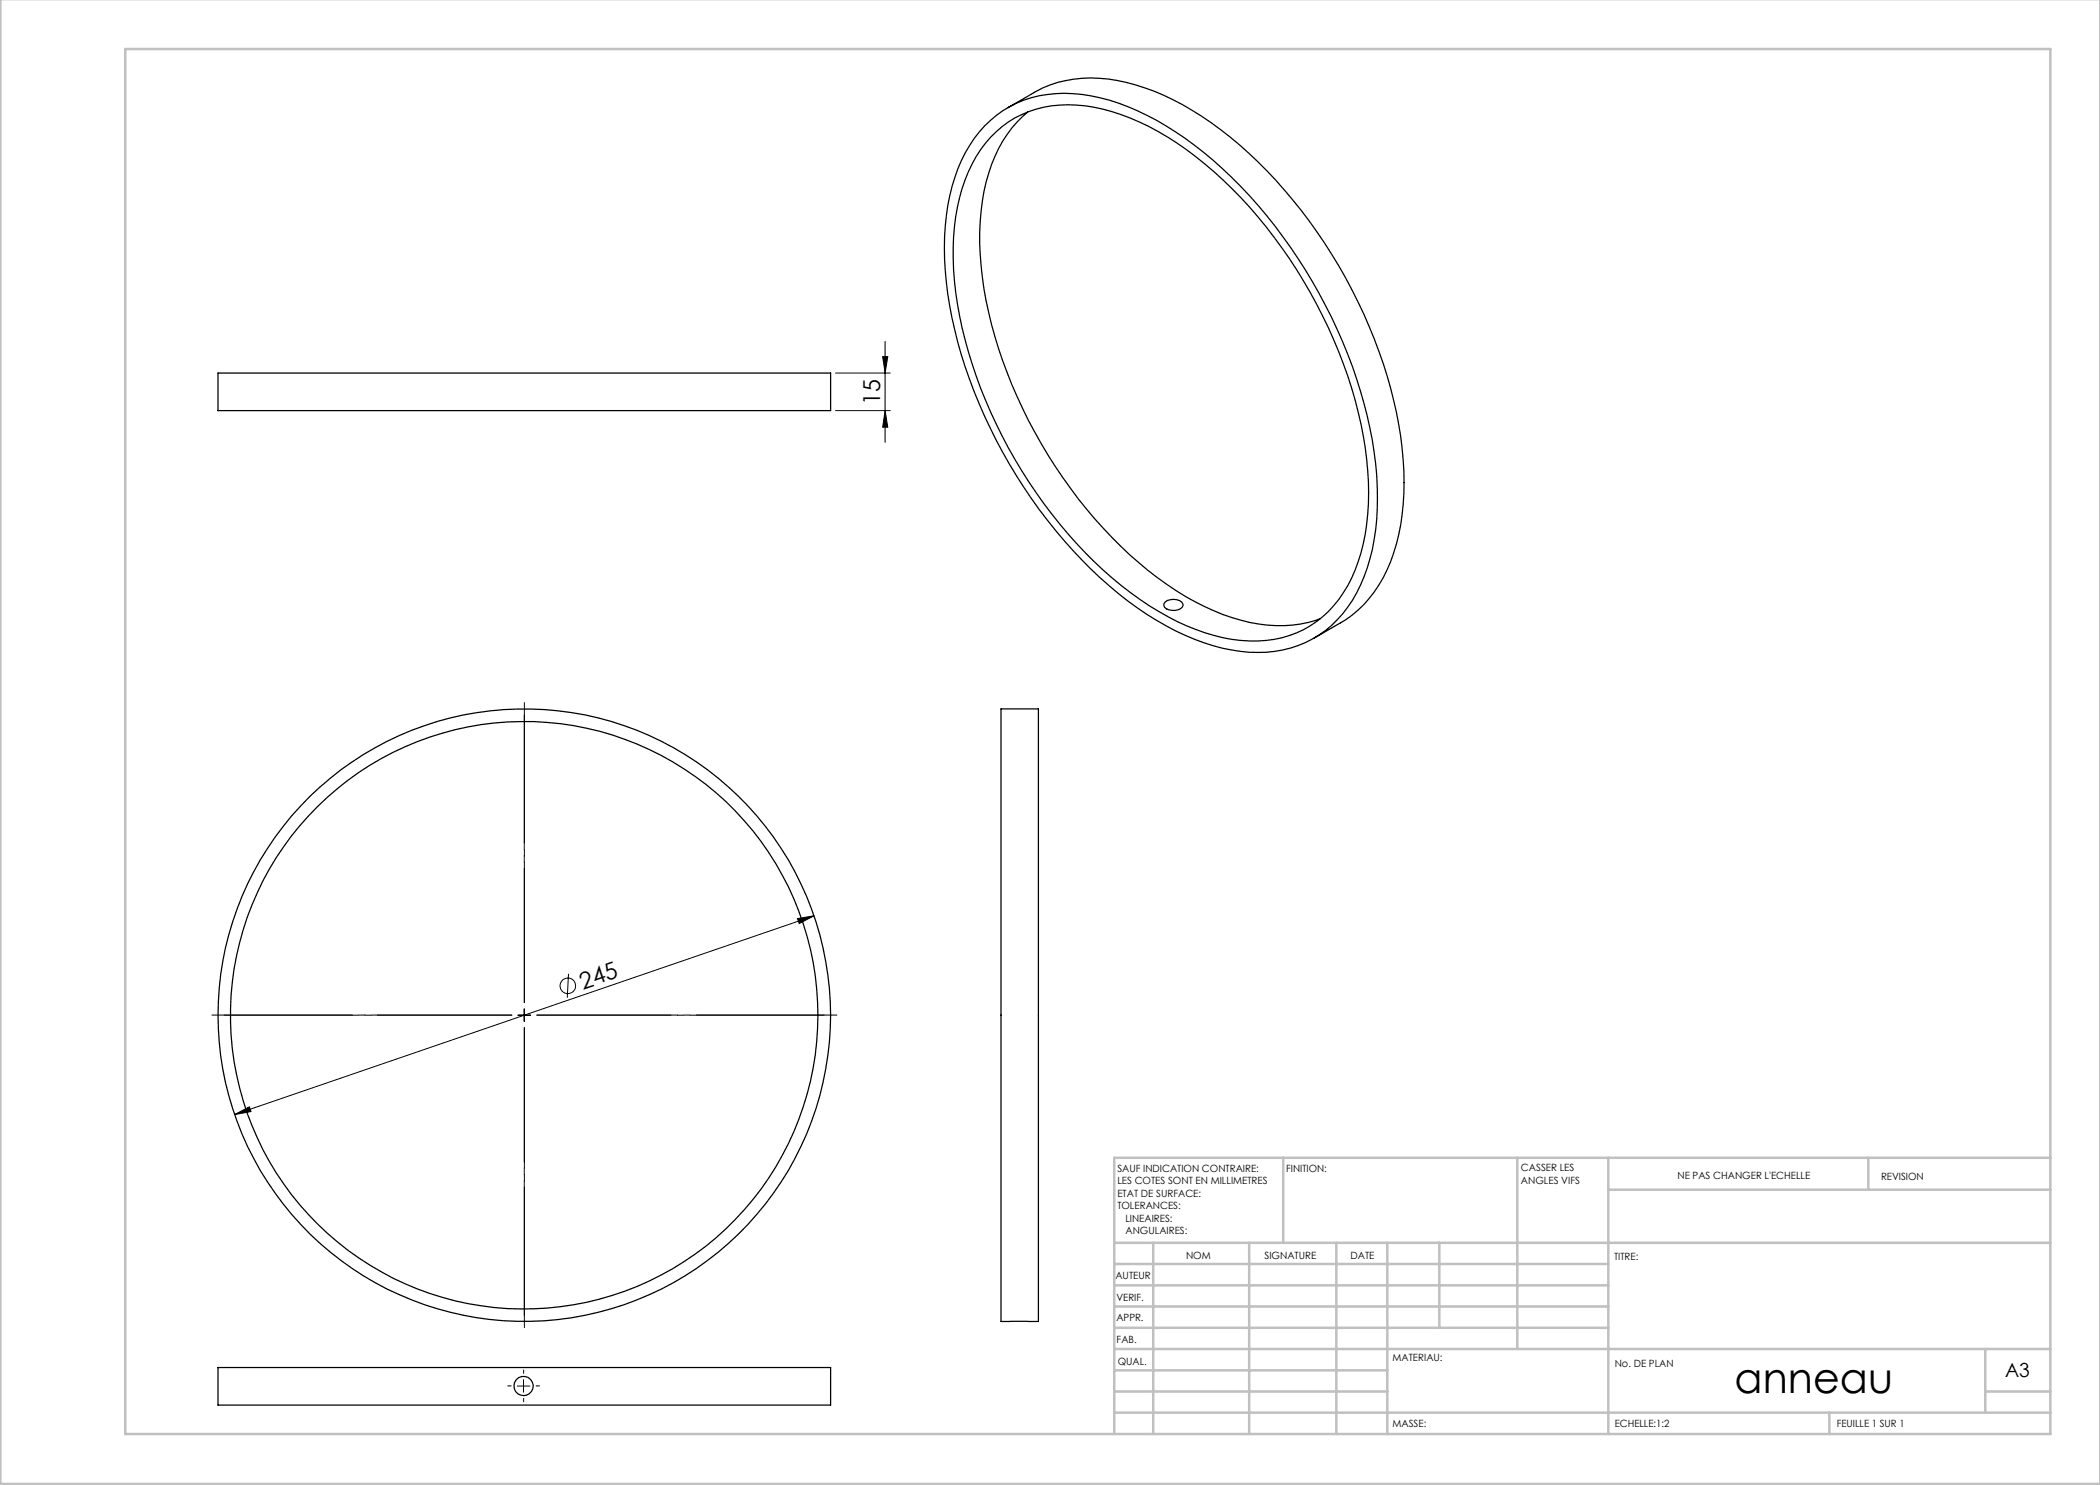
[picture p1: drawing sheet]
<svg xmlns="http://www.w3.org/2000/svg" width="420mm" height="297mm" viewBox="0 0 420 297" stroke-linecap="round" stroke-linejoin="round" font-family="sans-serif">
<g fill="none" stroke="#000" stroke-width=".2">
<path d="M167.1 74.6h10.9M176.5 71.3h1.1l-.6 3.3zM177 68.3v20.2M167.1 82.1h10.9M177 82.1l.6 3.3h-1.1zM113.7 194.8l-.2 4.8M159.5 183.7l3.3-.5-3 1.5zM162.8 183.2l-115.9 39.7M103.6 203.1h2.5M103.6 203h2.5M104.8 201.8v2.5M46.9 222.9l3-1.5 .3 .9z"/>
<path d="M103.5 277.2h2.5M104.7 275.9v2.5"/>
<circle cx="113.6" cy="197.2" r="1.55"/>
</g>
<path d="M102.4 203h-60M104.9 200.5v-60M104.9 205.5v60M107.4 203h60" fill="none" stroke="#000" stroke-width=".2" stroke-dasharray="30.5 1.3 1.3 1.3" stroke-dashoffset="2.4"/>
<path d="M102.4 203h-57.5M104.9 200.5v-57.5M104.9 205.5v57.5M107.4 203h57.5" fill="none" stroke="#000" stroke-width=".2" stroke-dasharray="30.5 1.3 1.3 1.3" stroke-dashoffset="3.6"/>
<path d="M102.2 277.2h-.6M104.7 274.7v-.7M104.7 279.7v.7M107.2 277.2h.7" fill="none" stroke="#000" stroke-width=".2" stroke-dasharray="30.5 1.3 1.3 1.3"/>
<g fill="none" stroke="#c0c0c0" stroke-width=".5">
<path d="M.1 -.1v296.9h419.9M25 9.8h385.1v277h-385.1zM256.6 231.6v17M303.5 231.6v38.2M321.7 231.6v55.2M321.7 237.9h88.4M373.7 231.6v6.3M410.1 231.6h-187.3v55.2M222.8 248.6h187.3M222.8 257.1h98.9M222.8 252.8h98.9M230.6 248.6v38.2"/>
<path d="M249.8 248.6v38.2M267.3 248.6v38.2M277.5 248.6v38.2M287.9 248.6v17M222.8 265.6h98.9M222.8 261.3h98.9M222.8 278.3h54.7M222.8 274.1h54.7M222.8 269.8h187.3M397.1 278.3h13M397.1 269.8v12.7M222.8 282.5h187.3"/>
<path d="M365.9 282.5v4.3"/>
</g>
<g fill="#000">
<path d="M176.5 71.3h1.1l-.6 3.3zM177 82.1l.6 3.3h-1.1z"/>
<path d="M46.9 222.9l3.3-.6-.3-.9zM159.5 183.7l.3 1 3-1.5z"/>
</g>
<g fill="none" stroke="#000" stroke-width=".25">
<path d="M196.9 25.2a21.6 21.6 0 0 1 17.6-6.5 40.9 40.9 0 0 1 18.7 6.4 85.5 85.5 0 0 1 26.4 26.6 96.7 96.7 0 0 1 15.5 41 48.4 48.4 0 0 1-2.3 22.7 22.6 22.6 0 0 1-14.7 14.2 28.6 28.6 0 0 1-17.3-1.1 62.3 62.3 0 0 1-22.7-14.8 101.3 101.3 0 0 1-28.2-52.5 52.9 52.9 0 0 1 1.1-25.7 26.8 26.8 0 0 1 5.9-10.3zM198.1 27.4a20.8 20.8 0 0 1 17.2-6.4 41.7 41.7 0 0 1 20.1 7.6 90.3 90.3 0 0 1 29.1 34.6 81.8 81.8 0 0 1 9.2 35.4 38.4 38.4 0 0 1-4.1 18.5 20.9 20.9 0 0 1-21.4 11 43.3 43.3 0 0 1-20.2-8.2 90.1 90.1 0 0 1-27.6-32.7 86.1 86.1 0 0 1-9.7-33.3 41.4 41.4 0 0 1 3.7-21.1 23.1 23.1 0 0 1 3.7-5.4zM201.6 21.6l5.3-3.1a24.6 24.6 0 0 1 18.3-2 53 53 0 0 1 20.9 10.9 99.7 99.7 0 0 1 34 59.9 50.4 50.4 0 0 1-2 25 23.9 23.9 0 0 1-10 12.3l-5.3 3M205.6 22.4a25.4 25.4 0 0 0-8.4 14.1 56.2 56.2 0 0 0 .5 26 96.4 96.4 0 0 0 31.9 51.5 48.6 48.6 0 0 0 22.1 10.8 24 24 0 0 0 12.4-1.1M43.6 74.6h122.5v7.5h-122.5zM233.1 120.4a2.62 2.62 0 0 1 3.5 .4 1.08 1.08 0 0 1-1.1 1.2 2.23 2.23 0 0 1-2.7-.9v-.4zM200.2 141.8h7.5v122.5h-7.5zM43.6 273.5h122.5v7.5h-122.5z"/>
<circle cx="104.8" cy="203" r="58.7"/>
<circle cx="104.9" cy="203" r="61.3"/>
<circle cx="104.7" cy="277.2" r="1.92"/>
</g>
<text font-size="8.5" x="346.9" y="278.5">anneau</text>
<g font-size="4.7">
<text x="176" y="80.9" transform="rotate(-90 176 80.9)">15</text>
<text x="116.6" y="197.9" transform="rotate(-19 116.6 197.9)">245</text>
</g>
<text font-size="3.9" x="401" y="275.4">A3</text>
<g font-size="2">
<text x="223.5" y="234.4">SAUF INDICATION CONTRAIRE:</text>
<text x="223.5" y="236.9">LES COTES SONT EN MILLIMETRES</text>
<text x="223.5" y="239.4">ETAT DE SURFACE:</text>
<text x="257.2" y="234.4">FINITION:</text>
<text x="304.2" y="234.3">CASSER LES</text>
<text x="304.2" y="236.8">ANGLES VIFS</text>
<text x="335.5" y="235.8">NE PAS CHANGER L'ECHELLE</text>
<text x="376.2" y="236">REVISION</text>
<text x="223.5" y="241.9">TOLERANCES:</text>
<text x="225.1" y="244.4">LINEAIRES:</text>
<text x="225.1" y="246.9">ANGULAIRES:</text>
<text x="237.2" y="251.8">NOM</text>
<text x="252.9" y="251.7">SIGNATURE</text>
<text x="270.1" y="251.7">DATE</text>
<text x="223.1" y="255.9">AUTEUR</text>
<text x="322.8" y="252">TITRE:</text>
<text x="223.3" y="260.1">VERIF.</text>
<text x="223.3" y="264.2">APPR.</text>
<text x="223.3" y="268.6">FAB.</text>
<text x="223.5" y="272.9">QUAL.</text>
<text x="278.5" y="272.3">MATERIAU:</text>
<text x="323" y="273.4">No. DE PLAN</text>
<text x="278.5" y="285.3">MASSE:</text>
<text x="323" y="285.4">ECHELLE:1:2</text>
<text x="367.4" y="285.4">FEUILLE 1 SUR 1</text>
</g>
</svg>
